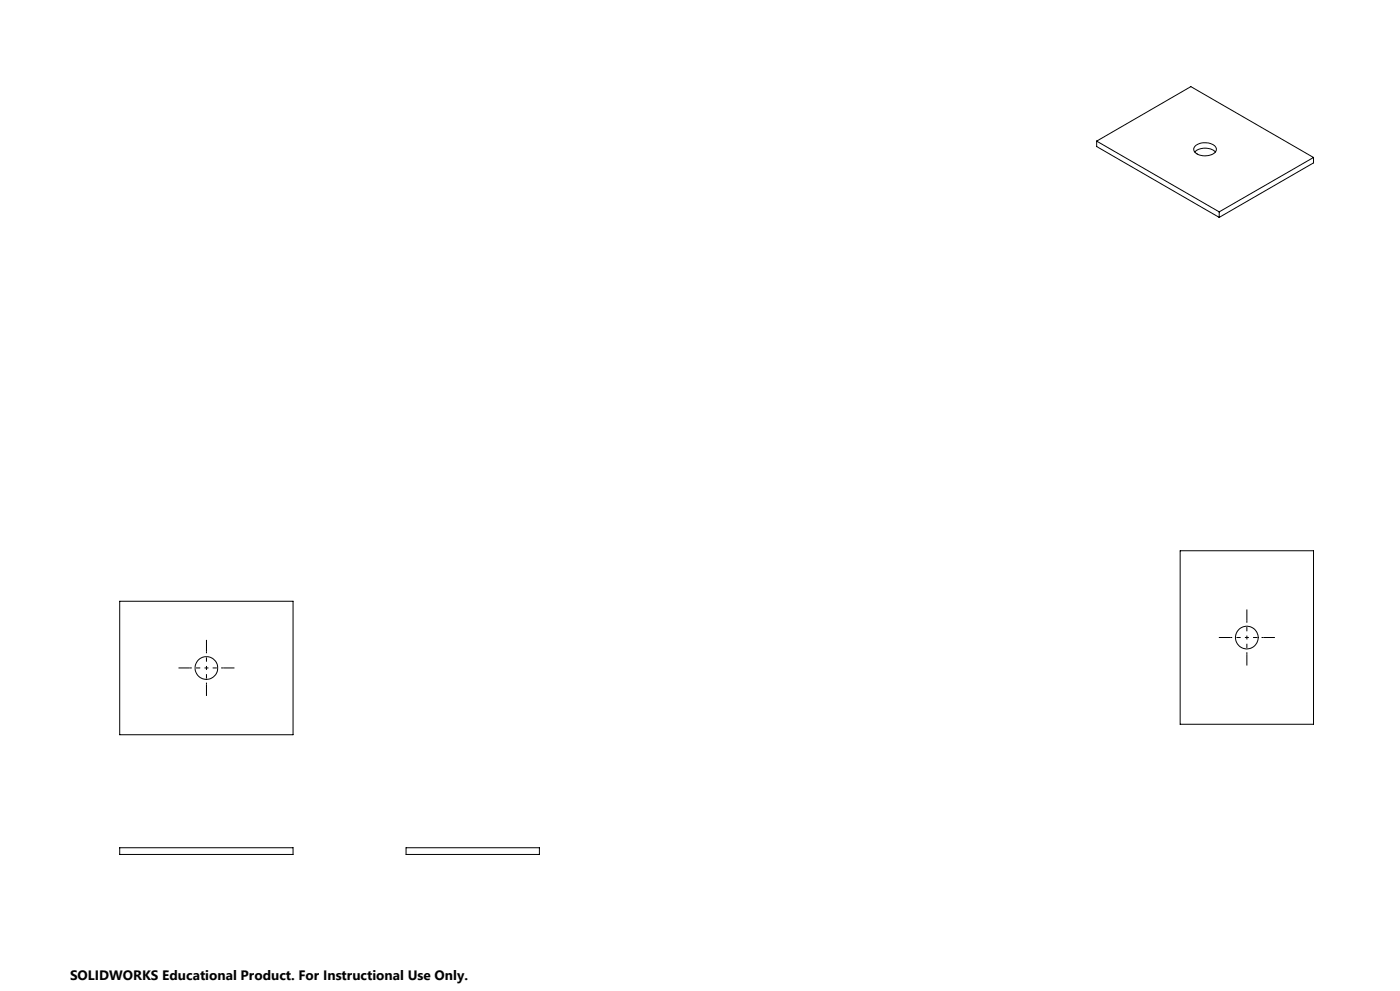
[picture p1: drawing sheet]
<svg xmlns="http://www.w3.org/2000/svg" width="420mm" height="297mm" viewBox="0 0 420 297" stroke-linecap="round" stroke-linejoin="round" font-family="sans-serif">
<g fill="none" stroke="#000" stroke-width=".3">
<path d="M329 42.3v1.6l36.8 21.3M329 42.3l36.8 21.2M329 42.3l28.3-16.3 36.8 21.2M358.4 45.5a4.8 4.8 0 0 1 6.2 0M358.5 43.8a4.7 4.7 0 0 1 6.2 .3 1.74 1.74 0 0 1-1.6 2.4 4.2 4.2 0 0 1-4.9-1.4l-.1-.7zM394.1 47.2l-28.3 16.3M394.1 47.2v1.6l-28.3 16.4M365.8 63.5v1.7M354 165.1h40.1v52h-40.1zM35.9 180.2h52v40h-52zM35.9 254.1h52v2h-52zM121.8 254.1h40v2h-40z"/>
<circle cx="374" cy="191.1" r="3.4"/>
<circle cx="61.9" cy="200.2" r="3.4"/>
</g>
<path d="M374.1 191.1v-5M374.1 191.1h-5M374.1 191.1v5M374.1 191.1h5M61.9 200.2v-5M61.9 200.2h-5M61.9 200.2v5M61.9 200.2h5" fill="none" stroke="#000" stroke-width=".3" stroke-dasharray="15.2 1.3 1.3 1.3" stroke-dashoffset="14.6" stroke-linecap="butt"/>
<path d="M61.9 195.2v-3.4M369.1 191.1h-3.4M374.1 186.1v-3.4M374.1 196.1v3.4M379.1 191.1h3.4M56.9 200.2h-3.4M61.9 205.2v3.4M66.9 200.2h3.4" fill="none" stroke="#000" stroke-width=".3" stroke-dasharray="15.2 1.3 1.3 1.3" stroke-linecap="butt"/>
<text font-size="4.1" x="21" y="293.7">SOLIDWORKS Educational Product. For Instructional Use Only.</text>
</svg>
